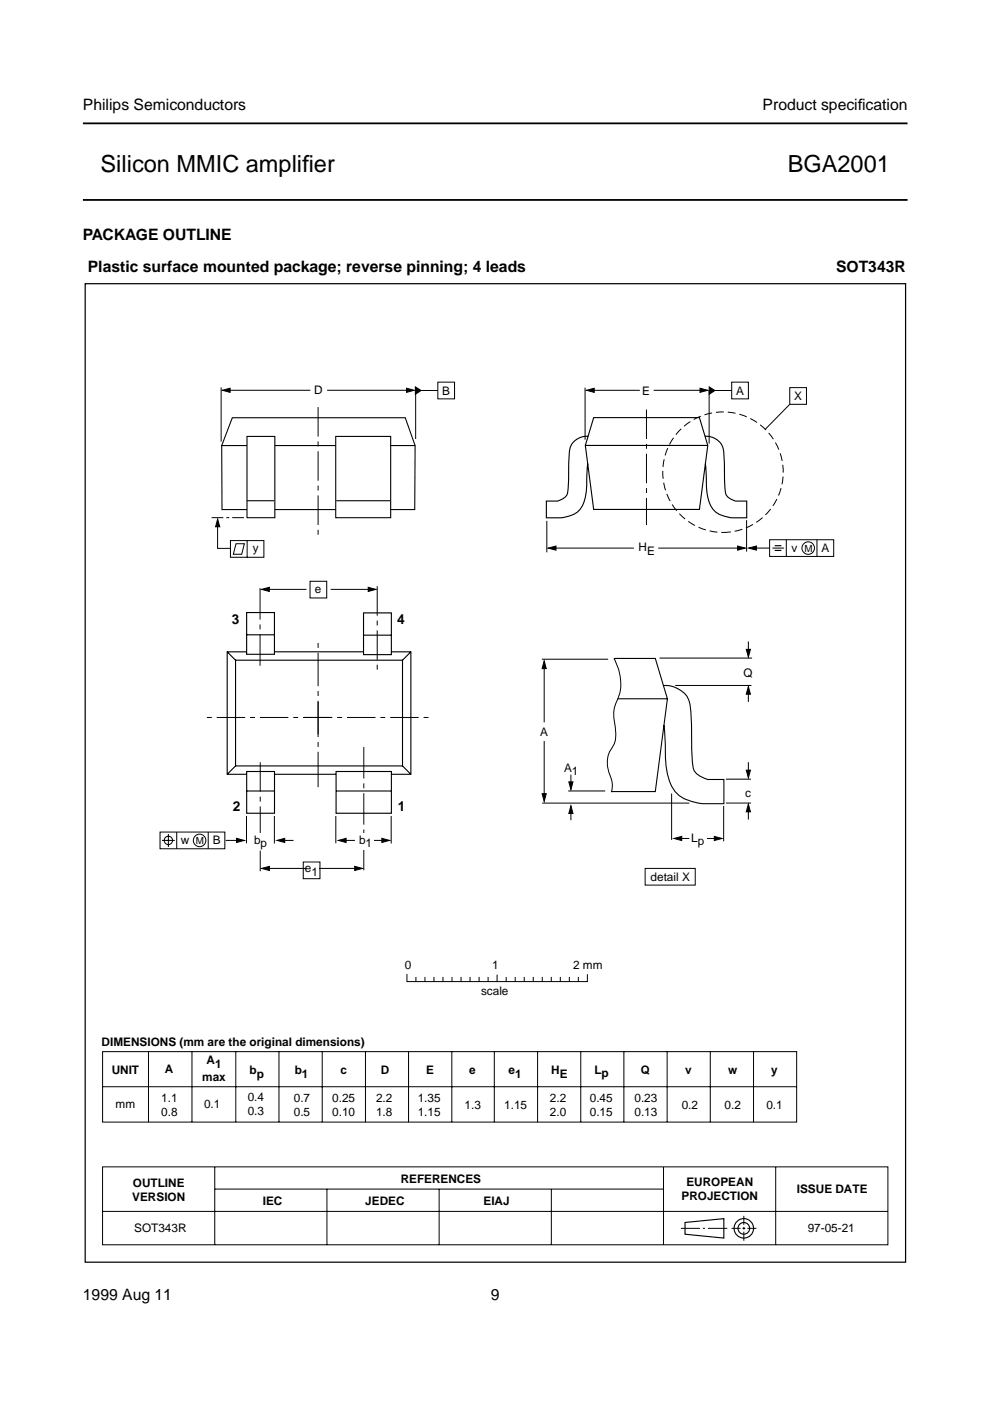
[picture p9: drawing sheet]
<svg xmlns="http://www.w3.org/2000/svg" width="210mm" height="297mm" viewBox="0 0 210 297" stroke-linecap="round" stroke-linejoin="round" font-family="sans-serif">
<g fill="#fff" stroke="#000" stroke-width=".38">
<path d="M17.6 42.4h174.8z"/>
<path d="M17.6 26.2h174.8z"/>
</g>
<g fill="none" stroke="#000" stroke-width=".21">
<path d="M46.9 82.1v11.5M48.1 82.7h17.7M69.4 82.7h17.6M88.1 82.2v10.9M88.6 82.8h4.2M92.8 81h3.6v3.6h-3.6zM124 82.2v11M125.1 82.8h10.6M138.6 82.8h10.6M150.4 82.7v11.3M150.9 82.8h4.2M155.1 81h3.6v3.6h-3.6z"/>
<path d="M115.9 110.4v6.7M117.1 116.2h17.3M139.6 116.2h17.4M159.6 116.2h3.6M163.2 114.4h13.6v3.6h-13.6zM163.8 116.2h2.4M166.7 114.4v3.6M173.2 114.4v3.6M114.9 139.8h14M139.8 139.5h19.7M158.7 136v2.5M115.4 141.4v11.8"/>
<path d="M115.4 157.1v11.8M143.2 145.3h16.1M158.7 146.3v2.5M52.3 173v5.8M58.2 173v5.8M59.6 178.2h2.6M114.9 170.3h31.2M120.5 167.7h7.8M121 164.2v2.7M121 171.8v2.1M142.4 168.2v9.9M143.8 177.8h2.3"/>
<path d="M149.9 177.8h2.1M153.4 170.9v7.5M153.9 170.3h5.3M153.9 165.2h5.3M158.7 161.6v2.5M158.7 171.3v2.5M56.4 184.1h8.6M67.6 184.1h8.4M136.8 184.1h10.6v3.6h-10.6zM21.7 247.4h166.6v16.5h-166.6zM21.7 256.8h166.6M45.5 247.4v16.5"/>
<path d="M45.6 252.1h95M69.3 252.1v11.8M93.1 252.1v11.8M116.9 252.1v11.8M140.7 247.4v16.5M157.7 257.8v1.9M164.5 247.4v16.5M144.4 260.4h4M149 260.4h.5M150.1 260.4h4.1M155.1 260.4h1.9M157.4 260.4h.6"/>
<path d="M157.7 260.2v.5M157.7 261.2v1.9M158.5 260.4h1.9"/>
<circle cx="171.4" cy="116.2" r="1.33"/>
</g>
<g fill="none" stroke="#000" stroke-width=".24">
<path d="M145.2 259.2l8.3-.8v4.1l-8.3-.8z"/>
<circle cx="157.7" cy="260.4" r="2.06"/>
<circle cx="157.7" cy="260.4" r="1.24"/>
</g>
<g fill="#000" stroke="#000" stroke-width=".21">
<path d="M47.1 82.7l1.7-.4v.9zM86.2 82.3l1.6 .4-1.6 .5zM88.1 82l1.2 .8-1.2 .8zM124.3 82.8l1.7-.5v.9zM148.4 82.3l1.7 .5-1.7 .4zM150.4 82l1.2 .8-1.2 .8zM116.2 116.2l1.7-.4v.8zM156.4 115.8l1.6 .4-1.6 .4zM158.7 116.2l1.7-.4v.8zM158.2 137.7h.9l-.4 1.6zM115.4 140.1l.4 1.7h-.9zM158.7 145.5l.4 1.7h-.9z"/>
<path d="M58.7 178.2l1.7-.5v.9zM114.9 168.3h.9l-.4 1.6zM121 170.8l.5 1.7h-.9zM120.6 165.8h.9l-.5 1.6zM142.9 177.8l1.6-.5v.9zM151.5 177.3l1.6 .5-1.6 .4zM158.7 170.5l.4 1.6h-.9zM158.2 163.3h.9l-.4 1.6zM55.5 184.1l1.6-.4v.9zM75.2 183.7l1.6 .4-1.6 .5z"/>
</g>
<path d="M64.4 152.1h27.2M70.3 152.1h-26.9" fill="none" stroke="#000" stroke-width=".21" stroke-dasharray="6 1 1 1" stroke-linecap="butt"/>
<path d="M67.4 155.7v-19.7" fill="none" stroke="#000" stroke-width=".21" stroke-dasharray="7.1 1 1 1" stroke-linecap="butt"/>
<path d="M67.4 148.8v18.4" fill="none" stroke="#000" stroke-width=".21" stroke-dasharray="7.5 1 1 1" stroke-linecap="butt"/>
<path d="M164.3 115.7h1.4M164.3 116.7h1.4" fill="none" stroke="#000" stroke-width=".25"/>
<path d="M18.1 60.1h173.9v207.5h-173.9z" fill="none" stroke="#000" stroke-width=".26"/>
<path d="M47 94.5h41M49.3 88.6h36.6l2.1 5.9-.1 13.5h-40.8l-.1-13.5z" fill="none" stroke="#000" stroke-width=".23"/>
<path d="M71.2 92.5h11.6v17.3h-11.6z" fill="#fff" stroke="#000" stroke-width=".23"/>
<path d="M71.3 106.2h11.4" fill="none" stroke="#000" stroke-width=".23"/>
<path d="M52.4 92.5h5.9v17.3h-5.9z" fill="#fff" stroke="#000" stroke-width=".23"/>
<path d="M52.3 106.2h5.9M130.2 139.6h8.7l2.6 8.6-2.6 19.6h-9.3M130.9 148.2h10.6M140.6 145.4a5.2 5.2 0 0 1 5.8 5.2l.2 5.7a30.8 30.8 0 0 0 .5 6.8 4.3 4.3 0 0 0 3 2.2h3.4v5.1h-4.3a9.7 9.7 0 0 1-5.9-2.4 12.7 12.7 0 0 1-2.2-8.3l-.3-5.9" fill="none" stroke="#000" stroke-width=".23"/>
<g fill="none" stroke="#000" stroke-width=".21">
<path d="M167.4 82.2h3.6v3.5h-3.6zM167.4 85.7l-5.2 5.3M158.3 110.3v6.6M130.2 139.6a10.1 10.1 0 0 1 .2 9.9 6.6 6.6 0 0 0-.1 3.5 8.1 8.1 0 0 1-.2 5 6.2 6.2 0 0 0-.5 7.1 4.5 4.5 0 0 1 0 2.8M33.9 176.4h13.8v3.6h-13.8zM34.4 178.2h2.7M35.7 176.8v2.8M37.5 176.4v3.6M44.1 176.4v3.6M47.9 178.2h3M71.2 173v5.8M72.6 178.2h2.7"/>
<path d="M79.3 178.2h2.4M82.9 173v5.8M86.3 206.6v1.5h38.2v-1.4M88.2 207.2v.9M90.1 207.2v.9M92 207.2v.9M93.9 207.2v.9M95.8 207.2v.9M97.7 207.2v.9M99.7 207.2v.9M101.6 207.2v.9M103.5 207.2v.9"/>
<path d="M105.4 206.7v1.4M107.3 207.2v.9M109.2 207.2v.9M111.1 207.2v.9M113.1 207.2v.9M115 207.2v.9M116.9 207.2v.9M118.8 207.2v.9M120.7 207.2v.9M122.6 207.2v.9"/>
<circle cx="35.7" cy="178.2" r=".89"/>
<circle cx="42.3" cy="178.2" r="1.33"/>
</g>
<circle cx="153.3" cy="100.1" r="12.8" fill="none" stroke="#000" stroke-width=".21" stroke-dasharray="1.7 .8" stroke-linecap="butt"/>
<path d="M67.4 86.3v27.9M137.1 86.8v24.5M55.2 161.6v23.1" fill="none" stroke="#000" stroke-width=".21" stroke-dasharray="6.2 1 1 1" stroke-linecap="butt"/>
<path d="M50.2 177.7l1.6 .5-1.6 .4zM71.7 178.2l1.7-.5v.9zM81 177.7l1.6 .5-1.6 .4z" fill="#000" stroke="#000" stroke-width=".21"/>
<g fill="none" stroke="#000" stroke-width=".24">
<path d="M124.1 94.4h26M124.7 92.5a3.7 3.7 0 0 0-4 4l-.1 3.5a13 13 0 0 1-.5 5.1 3.7 3.7 0 0 1-1.9 1.1h-2.4v3.6h3a5.4 5.4 0 0 0 4.9-3 16.8 16.8 0 0 0 .7-6.4l.2-2.1M125.9 88.5h22.4l1.8 5.9-1.8 13.6h-22.4l-1.8-13.6zM149.5 92.5a3.7 3.7 0 0 1 4 4l.1 3.5a13 13 0 0 0 .5 5.1 3.7 3.7 0 0 0 1.9 1.1h2.3v3.6h-2.9a5.4 5.4 0 0 1-4.9-3 16.8 16.8 0 0 1-.8-6.4l-.1-2.1M48.2 138.2l1.7 1.8M49.9 140h35.4v22.4h-35.4zM52.2 138.2h-4v26h4.1M52.3 129.9h5.9v8.8h-5.9zM52.3 134.6h5.9M58.2 138.2h18.8M77.1 129.9h5.9v8.9h-5.9zM77.1 134.7h5.9"/>
<path d="M83 138.2h4.1v26h-4.1M87.1 138.2l-1.8 1.8M49.9 162.4l-1.7 1.8M52.3 163.6h5.9v8.8h-5.9zM52.3 167.7h5.9M58.2 164.2h13.1M71.3 163.6h11.7v8.8h-11.7zM71.3 167.7h11.7M85.3 162.4l1.8 1.8"/>
</g>
<path d="M54.6 176.6h1.2v3.5h-1.2z" fill="#fff"/>
<g fill="none" stroke="#000" stroke-width=".21">
<path d="M46.1 110.6v5.7h2.7M48.9 114.6h7.1v3.6h-7.1zM50 115.3h1.8l-.6 2.2h-1.7zM52.4 114.6v3.6M56.4 125h8.6M65.7 123.2h3.6v3.6h-3.6zM70.1 125h8.8M64.3 182.8h3.5v3.5h-3.5zM21.8 223h147.1v14.9h-147.1zM21.8 230.4h147.1M31.5 223v14.9M40.7 223v14.9"/>
<path d="M50 223v14.9M59.1 223v14.9M68.3 223v14.9M77.5 223v14.9M86.6 222.9v15M95.8 223v14.9M104.8 223v14.9M114 223v14.9M123.1 223v14.9M132.3 223v14.9M141.4 223v14.9M150.6 223v14.9"/>
<path d="M159.8 223v14.9"/>
</g>
<path d="M46.1 110l.5 1.7h-.9zM55.5 125l1.6-.5v.9zM78.1 124.5l1.6 .5-1.6 .4z" fill="#000" stroke="#000" stroke-width=".21"/>
<path d="M55.1 124.7v17.3M77.1 158.4v26.1" fill="none" stroke="#000" stroke-width=".21" stroke-dasharray="6.7 1 1 1" stroke-linecap="butt"/>
<path d="M80 124.3v18" fill="none" stroke="#000" stroke-width=".21" stroke-dasharray="6.2 1 1 1" stroke-linecap="butt"/>
<path d="M51.7 109.8h-7" fill="none" stroke="#000" stroke-width=".21" stroke-dasharray="2.5 .6 .6 .6" stroke-linecap="butt"/>
<path d="M76.6 176.6h1.1v3.5h-1.1z" fill="#fff"/>
<g font-size="5">
<text x="21.3" y="36.5">Silicon MMIC amplif</text>
<text x="64.1" y="36.5">ier</text>
<text x="167" y="36.5">BGA2001</text>
</g>
<g font-size="3.3">
<text x="17.6" y="23.4">Philips Semiconductors</text>
<text x="161.7" y="23.4">Product specif</text>
<text x="181.9" y="23.4">ication</text>
<text x="17.6" y="50.9">PACKAGE OUTLINE</text>
<text x="18.6" y="57.7">Plastic surface mounted package; reverse pinning; 4 leads</text>
<text x="177.3" y="57.7">SOT343R</text>
<text x="17.6" y="275.6">1999 Aug 11</text>
<text x="104.1" y="275.6">9</text>
</g>
<g font-size="2.9">
<text x="49.1" y="132.4">3</text>
<text x="84.2" y="132.4">4</text>
<text x="49.4" y="172">2</text>
<text x="84.3" y="172">1</text>
</g>
<g font-size="2.5">
<text x="66.6" y="83.6">D</text>
<text x="93.8" y="83.7">B</text>
<text x="136.2" y="83.7">E</text>
<text x="156.1" y="83.7">A</text>
<text x="168.4" y="84.9">X</text>
<text x="53.6" y="117">y</text>
<text x="135.4" y="116.8">H</text>
<text x="137.2" y="117.7">E</text>
<text x="167.8" y="117">v</text>
<text x="174.2" y="117.1">A</text>
<text x="66.8" y="125.7">e</text>
<text x="157.7" y="143.6">Q</text>
<text x="114.5" y="155.9">A</text>
<text x="119.6" y="163.6">A</text>
<text x="121.2" y="164.3">1</text>
<text x="158" y="169">c</text>
<text x="38.4" y="178.9">w</text>
<text x="45.1" y="178.9">B</text>
<text x="53.9" y="178.9">b</text>
<text x="55.3" y="179.5">p</text>
<text x="76.1" y="178.9">b</text>
<text x="77.5" y="179.5">1</text>
<text x="146.6" y="178.5">Lp</text>
<text x="64.6" y="184.9">e</text>
<text x="66" y="185.7">1</text>
<text x="137.9" y="186.8">detail X</text>
<text x="85.8" y="205.5">0</text>
<text x="104.4" y="205.5">1</text>
<text x="121.5" y="205.5">2 mm</text>
<text x="102" y="211">scale</text>
<text x="21.5" y="221.8">DIMENSIONS (mm are the original dimensions)</text>
<text x="23.7" y="227.6">UNIT</text>
<text x="34.9" y="227.4">A</text>
<text x="43.8" y="225.5">A</text>
<text x="45.6" y="226.4">1</text>
<text x="52.9" y="227.6">b</text>
<text x="62.5" y="227.6">b</text>
<text x="72.2" y="227.6">c</text>
<text x="80.7" y="227.6">D</text>
<text x="90.4" y="227.7">E</text>
<text x="99.5" y="227.6">e</text>
<text x="107.8" y="227.6">e</text>
<text x="116.9" y="227.6">H</text>
<text x="126" y="227.6">L</text>
<text x="135.9" y="227.6">Q</text>
<text x="145.2" y="227.6">v</text>
<text x="154.4" y="227.6">w</text>
<text x="163.5" y="227.6">y</text>
<text x="34.2" y="233.7">1.1</text>
<text x="42.9" y="229.3">max</text>
<text x="52.5" y="233.5">0.4</text>
<text x="54.4" y="228.5">p</text>
<text x="62.3" y="233.7">0.7</text>
<text x="64" y="228.5">1</text>
<text x="70.5" y="233.7">0.25</text>
<text x="79.7" y="233.7">2.2</text>
<text x="88.6" y="233.7">1.35</text>
<text x="109.2" y="228.5">1</text>
<text x="116.6" y="233.7">2.2</text>
<text x="118.7" y="228.5">E</text>
<text x="125.1" y="233.7">0.45</text>
<text x="127.6" y="228.3">p</text>
<text x="134.5" y="233.7">0.23</text>
<text x="24.5" y="234.8">mm</text>
<text x="34.2" y="236.6">0.8</text>
<text x="43.3" y="234.9">0.1</text>
<text x="52.5" y="236.4">0.3</text>
<text x="62.3" y="236.6">0.5</text>
<text x="70.5" y="236.6">0.10</text>
<text x="79.7" y="236.6">1.8</text>
<text x="88.6" y="236.6">1.15</text>
<text x="98.5" y="235.1">1.3</text>
<text x="106.9" y="235.1">1.15</text>
<text x="116.6" y="236.6">2.0</text>
<text x="125.1" y="236.6">0.15</text>
<text x="134.5" y="236.6">0.13</text>
<text x="144.5" y="235.1">0.2</text>
<text x="153.6" y="235.1">0.2</text>
<text x="162.5" y="235.1">0.1</text>
<text x="28.2" y="251.8">OUTLINE</text>
<text x="85" y="250.8">REFERENCES</text>
<text x="145.5" y="251.5">EUROPEAN</text>
<text x="28" y="254.7">VERSION</text>
<text x="55.7" y="255.5">IEC</text>
<text x="77.5" y="255.5">JEDEC</text>
<text x="102.5" y="255.5">EIAJ</text>
<text x="144.5" y="254.4">PROJECTION</text>
<text x="169" y="253">ISSUE DATE</text>
<text x="28.5" y="261.3">SOT343R</text>
<text x="171.3" y="261.3">97-05-21</text>
</g>
<g font-size="2.1">
<text x="170.5" y="117">M</text>
<text x="41.5" y="178.9">M</text>
</g>
</svg>
